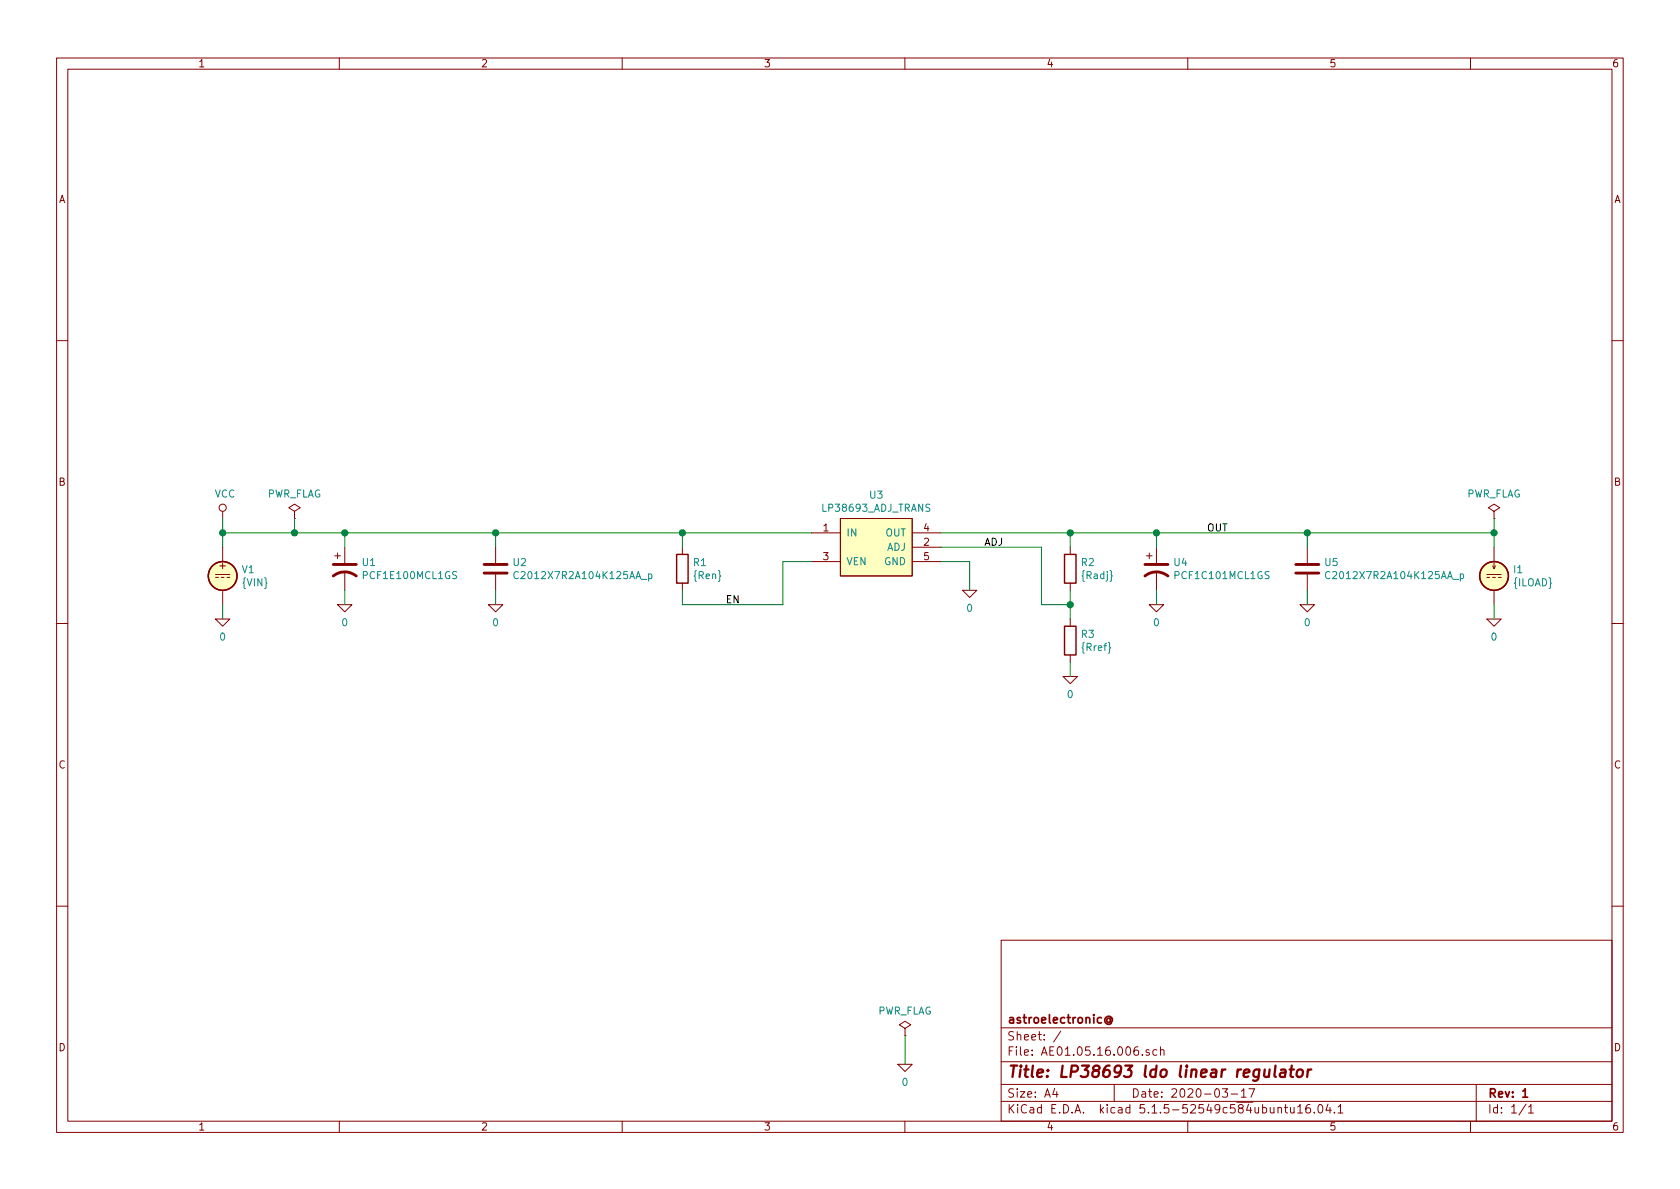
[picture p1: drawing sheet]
EESchema Schematic File Version 4
EELAYER 30 0
EELAYER END
$Descr A4 11693 8268
encoding utf-8
Sheet 1 1
Title "LP38693 ldo linear regulator"
Date "2020-03-17"
Rev "1"
Comp "astroelectronic@"
Comment1 ""
Comment2 ""
Comment3 ""
Comment4 ""
$EndDescr
$Comp
L AE01.17.16.000:LP38693_ADJ U3
U 1 1
P 6100 4200
F 0 "U3" H 6100 4965 50  0000 C CNN
F 1 "LP38693_ADJ_TRANS" H 6100 4874 50  0000 C CNN
F 2 "" H 6100 4200 60  0001 C CNN
F 3 "" H 6100 4200 60  0001 C CNN
F 4 "X" H 6100 4200 50  0001 C CNN "Spice_Primitive"
F 5 "LP38693_ADJ_TRANS" H 6100 4200 50  0001 C CNN "Spice_Model"
F 6 "Y" H 6100 4200 50  0001 C CNN "Spice_Netlist_Enabled"
F 7 "models/LP38693_ADJ_TRANS.lib" H 6100 4200 50  0001 C CNN "Spice_Lib_File"
	1    6100 4200
	1    0    0    -1  
$EndComp
Wire Wire Line
	6550 3900 6750 3900
Wire Wire Line
	6750 3900 6750 4100
$Comp
L pspice:0 #GND05
U 1 1
P 6750 4100
F 0 "#GND05" H 6750 4000 50  0001 C CNN
F 1 "0" H 6750 3977 50  0000 C CNN
F 2 "" H 6750 4100 50  0001 C CNN
F 3 "~" H 6750 4100 50  0001 C CNN
	1    6750 4100
	1    0    0    -1  
$EndComp
$Comp
L Device:R R1
U 1 1
P 4750 3950
F 0 "R1" H 4820 3996 50  0000 L CNN
F 1 "{Ren}" H 4820 3905 50  0000 L CNN
F 2 "" V 4680 3950 50  0001 C CNN
F 3 "~" H 4750 3950 50  0001 C CNN
	1    4750 3950
	1    0    0    -1  
$EndComp
Wire Wire Line
	5650 3700 4750 3700
Wire Wire Line
	5650 3900 5450 3900
Wire Wire Line
	5450 3900 5450 4200
Wire Wire Line
	5450 4200 4750 4200
Wire Wire Line
	4750 3800 4750 3700
Wire Wire Line
	4750 3700 3450 3700
Wire Wire Line
	4750 4100 4750 4200
Wire Wire Line
	6550 3700 7450 3700
$Comp
L Device:R R2
U 1 1
P 7450 3950
F 0 "R2" H 7520 3996 50  0000 L CNN
F 1 "{Radj}" H 7520 3905 50  0000 L CNN
F 2 "" V 7380 3950 50  0001 C CNN
F 3 "~" H 7450 3950 50  0001 C CNN
	1    7450 3950
	1    0    0    -1  
$EndComp
Wire Wire Line
	7450 3800 7450 3700
Connection ~ 7450 3700
Wire Wire Line
	7450 3700 8050 3700
Wire Wire Line
	7450 4100 7450 4200
Wire Wire Line
	7450 4200 7250 4200
Wire Wire Line
	7450 4200 7450 4300
Connection ~ 7450 4200
$Comp
L Device:R R3
U 1 1
P 7450 4450
F 0 "R3" H 7520 4496 50  0000 L CNN
F 1 "{Rref}" H 7520 4405 50  0000 L CNN
F 2 "" V 7380 4450 50  0001 C CNN
F 3 "~" H 7450 4450 50  0001 C CNN
	1    7450 4450
	1    0    0    -1  
$EndComp
Wire Wire Line
	7450 4600 7450 4700
$Comp
L pspice:0 #GND06
U 1 1
P 7450 4700
F 0 "#GND06" H 7450 4600 50  0001 C CNN
F 1 "0" H 7450 4577 50  0000 C CNN
F 2 "" H 7450 4700 50  0001 C CNN
F 3 "~" H 7450 4700 50  0001 C CNN
	1    7450 4700
	1    0    0    -1  
$EndComp
Wire Wire Line
	6550 3800 7250 3800
Wire Wire Line
	7250 3800 7250 4200
$Comp
L Device:CP1 U1
U 1 1
P 2400 3950
F 0 "U1" H 2515 3996 50  0000 L CNN
F 1 "PCF1E100MCL1GS" H 2515 3905 50  0000 L CNN
F 2 "" H 2400 3950 50  0001 C CNN
F 3 "~" H 2400 3950 50  0001 C CNN
F 4 "X" H 2400 3950 50  0001 C CNN "Spice_Primitive"
F 5 "PCF1E100MCL1GS" H 2400 3950 50  0001 C CNN "Spice_Model"
F 6 "Y" H 2400 3950 50  0001 C CNN "Spice_Netlist_Enabled"
F 7 "models/PCF1E100MCL1GS_v100.lib" H 2400 3950 50  0001 C CNN "Spice_Lib_File"
	1    2400 3950
	1    0    0    -1  
$EndComp
Wire Wire Line
	2400 4100 2400 4200
$Comp
L pspice:0 #GND02
U 1 1
P 2400 4200
F 0 "#GND02" H 2400 4100 50  0001 C CNN
F 1 "0" H 2400 4077 50  0000 C CNN
F 2 "" H 2400 4200 50  0001 C CNN
F 3 "~" H 2400 4200 50  0001 C CNN
	1    2400 4200
	1    0    0    -1  
$EndComp
Wire Wire Line
	2400 3800 2400 3700
Connection ~ 2400 3700
Wire Wire Line
	2400 3700 2050 3700
$Comp
L Device:CP1 U4
U 1 1
P 8050 3950
F 0 "U4" H 8165 3996 50  0000 L CNN
F 1 "PCF1C101MCL1GS" H 8165 3905 50  0000 L CNN
F 2 "" H 8050 3950 50  0001 C CNN
F 3 "~" H 8050 3950 50  0001 C CNN
F 4 "X" H 8050 3950 50  0001 C CNN "Spice_Primitive"
F 5 "PCF1C101MCL1GS" H 8050 3950 50  0001 C CNN "Spice_Model"
F 6 "Y" H 8050 3950 50  0001 C CNN "Spice_Netlist_Enabled"
F 7 "models/PCF1C101MCL1GS_v100.lib" H 8050 3950 50  0001 C CNN "Spice_Lib_File"
	1    8050 3950
	1    0    0    -1  
$EndComp
Wire Wire Line
	8050 3800 8050 3700
Wire Wire Line
	8050 3700 9100 3700
Wire Wire Line
	8050 4200 8050 4100
$Comp
L pspice:0 #GND07
U 1 1
P 8050 4200
F 0 "#GND07" H 8050 4100 50  0001 C CNN
F 1 "0" H 8050 4077 50  0000 C CNN
F 2 "" H 8050 4200 50  0001 C CNN
F 3 "~" H 8050 4200 50  0001 C CNN
	1    8050 4200
	1    0    0    -1  
$EndComp
Wire Wire Line
	9100 3800 9100 3700
Wire Wire Line
	9100 3700 10400 3700
Wire Wire Line
	9100 4200 9100 4100
$Comp
L pspice:0 #GND08
U 1 1
P 9100 4200
F 0 "#GND08" H 9100 4100 50  0001 C CNN
F 1 "0" H 9100 4077 50  0000 C CNN
F 2 "" H 9100 4200 50  0001 C CNN
F 3 "~" H 9100 4200 50  0001 C CNN
	1    9100 4200
	1    0    0    -1  
$EndComp
Connection ~ 4750 3700
$Comp
L Device:C U2
U 1 1
P 3450 3950
F 0 "U2" H 3565 3996 50  0000 L CNN
F 1 "C2012X7R2A104K125AA_p" H 3565 3905 50  0000 L CNN
F 2 "" H 3488 3800 50  0001 C CNN
F 3 "~" H 3450 3950 50  0001 C CNN
F 4 "X" H 3450 3950 50  0001 C CNN "Spice_Primitive"
F 5 "C2012X7R2A104K125AA_p" H 3450 3950 50  0001 C CNN "Spice_Model"
F 6 "Y" H 3450 3950 50  0001 C CNN "Spice_Netlist_Enabled"
F 7 "models/C2012X7R2A104K125AA_p.mod" H 3450 3950 50  0001 C CNN "Spice_Lib_File"
	1    3450 3950
	1    0    0    -1  
$EndComp
Wire Wire Line
	3450 3800 3450 3700
Wire Wire Line
	3450 3700 2400 3700
Wire Wire Line
	3450 4200 3450 4100
$Comp
L pspice:0 #GND03
U 1 1
P 3450 4200
F 0 "#GND03" H 3450 4100 50  0001 C CNN
F 1 "0" H 3450 4077 50  0000 C CNN
F 2 "" H 3450 4200 50  0001 C CNN
F 3 "~" H 3450 4200 50  0001 C CNN
	1    3450 4200
	1    0    0    -1  
$EndComp
$Comp
L Simulation_SPICE:VDC V1
U 1 1
P 1550 4000
F 0 "V1" H 1680 4046 50  0000 L CNN
F 1 "{VIN}" H 1680 3955 50  0000 L CNN
F 2 "" H 1550 4000 50  0001 C CNN
F 3 "~" H 1550 4000 50  0001 C CNN
F 4 "Y" H 1550 4000 50  0001 L CNN "Spice_Netlist_Enabled"
F 5 "V" H 1550 4000 50  0001 L CNN "Spice_Primitive"
	1    1550 4000
	1    0    0    -1  
$EndComp
Wire Wire Line
	1550 3800 1550 3700
Wire Wire Line
	1550 4300 1550 4200
$Comp
L pspice:0 #GND01
U 1 1
P 1550 4300
F 0 "#GND01" H 1550 4200 50  0001 C CNN
F 1 "0" H 1550 4177 50  0000 C CNN
F 2 "" H 1550 4300 50  0001 C CNN
F 3 "~" H 1550 4300 50  0001 C CNN
	1    1550 4300
	1    0    0    -1  
$EndComp
$Comp
L Simulation_SPICE:IDC I1
U 1 1
P 10400 4000
F 0 "I1" H 10530 3954 50  0000 L CNN
F 1 "{ILOAD}" H 10530 4045 50  0000 L CNN
F 2 "" H 10400 4000 50  0001 C CNN
F 3 "~" H 10400 4000 50  0001 C CNN
F 4 "Y" H 10400 4000 50  0001 L CNN "Spice_Netlist_Enabled"
F 5 "I" H 10400 4000 50  0001 L CNN "Spice_Primitive"
	1    10400 4000
	1    0    0    1   
$EndComp
Wire Wire Line
	10400 3800 10400 3700
Wire Wire Line
	10400 4300 10400 4200
$Comp
L pspice:0 #GND09
U 1 1
P 10400 4300
F 0 "#GND09" H 10400 4200 50  0001 C CNN
F 1 "0" H 10400 4177 50  0000 C CNN
F 2 "" H 10400 4300 50  0001 C CNN
F 3 "~" H 10400 4300 50  0001 C CNN
	1    10400 4300
	1    0    0    -1  
$EndComp
Text Label 5050 4200 0    50   ~ 0
EN
Text Label 6850 3800 0    50   ~ 0
ADJ
Wire Wire Line
	1550 3700 1550 3600
Connection ~ 1550 3700
$Comp
L power:VCC #PWR01
U 1 1
P 1550 3600
F 0 "#PWR01" H 1550 3450 50  0001 C CNN
F 1 "VCC" H 1567 3773 50  0000 C CNN
F 2 "" H 1550 3600 50  0001 C CNN
F 3 "" H 1550 3600 50  0001 C CNN
	1    1550 3600
	1    0    0    -1  
$EndComp
Wire Wire Line
	2050 3700 2050 3600
Connection ~ 2050 3700
Wire Wire Line
	2050 3700 1550 3700
$Comp
L power:PWR_FLAG #FLG01
U 1 1
P 2050 3600
F 0 "#FLG01" H 2050 3675 50  0001 C CNN
F 1 "PWR_FLAG" H 2050 3773 50  0000 C CNN
F 2 "" H 2050 3600 50  0001 C CNN
F 3 "~" H 2050 3600 50  0001 C CNN
	1    2050 3600
	1    0    0    -1  
$EndComp
$Comp
L power:PWR_FLAG #FLG02
U 1 1
P 6300 7200
F 0 "#FLG02" H 6300 7275 50  0001 C CNN
F 1 "PWR_FLAG" H 6300 7373 50  0000 C CNN
F 2 "" H 6300 7200 50  0001 C CNN
F 3 "~" H 6300 7200 50  0001 C CNN
	1    6300 7200
	1    0    0    -1  
$EndComp
$Comp
L pspice:0 #GND04
U 1 1
P 6300 7400
F 0 "#GND04" H 6300 7300 50  0001 C CNN
F 1 "0" H 6300 7277 50  0000 C CNN
F 2 "" H 6300 7400 50  0001 C CNN
F 3 "~" H 6300 7400 50  0001 C CNN
	1    6300 7400
	1    0    0    -1  
$EndComp
Wire Wire Line
	6300 7200 6300 7400
$Comp
L power:PWR_FLAG #FLG03
U 1 1
P 10400 3600
F 0 "#FLG03" H 10400 3675 50  0001 C CNN
F 1 "PWR_FLAG" H 10400 3773 50  0000 C CNN
F 2 "" H 10400 3600 50  0001 C CNN
F 3 "~" H 10400 3600 50  0001 C CNN
	1    10400 3600
	1    0    0    -1  
$EndComp
Wire Wire Line
	10400 3700 10400 3600
Connection ~ 10400 3700
Text Label 8400 3700 0    50   ~ 0
OUT
$Comp
L Device:C U5
U 1 1
P 9100 3950
F 0 "U5" H 9215 3996 50  0000 L CNN
F 1 "C2012X7R2A104K125AA_p" H 9215 3905 50  0000 L CNN
F 2 "" H 9138 3800 50  0001 C CNN
F 3 "~" H 9100 3950 50  0001 C CNN
F 4 "X" H 9100 3950 50  0001 C CNN "Spice_Primitive"
F 5 "C2012X7R2A104K125AA_p" H 9100 3950 50  0001 C CNN "Spice_Model"
F 6 "Y" H 9100 3950 50  0001 C CNN "Spice_Netlist_Enabled"
F 7 "models/C2012X7R2A104K125AA_p.mod" H 9100 3950 50  0001 C CNN "Spice_Lib_File"
	1    9100 3950
	1    0    0    -1  
$EndComp
Connection ~ 9100 3700
Connection ~ 3450 3700
Connection ~ 8050 3700
$EndSCHEMATC
